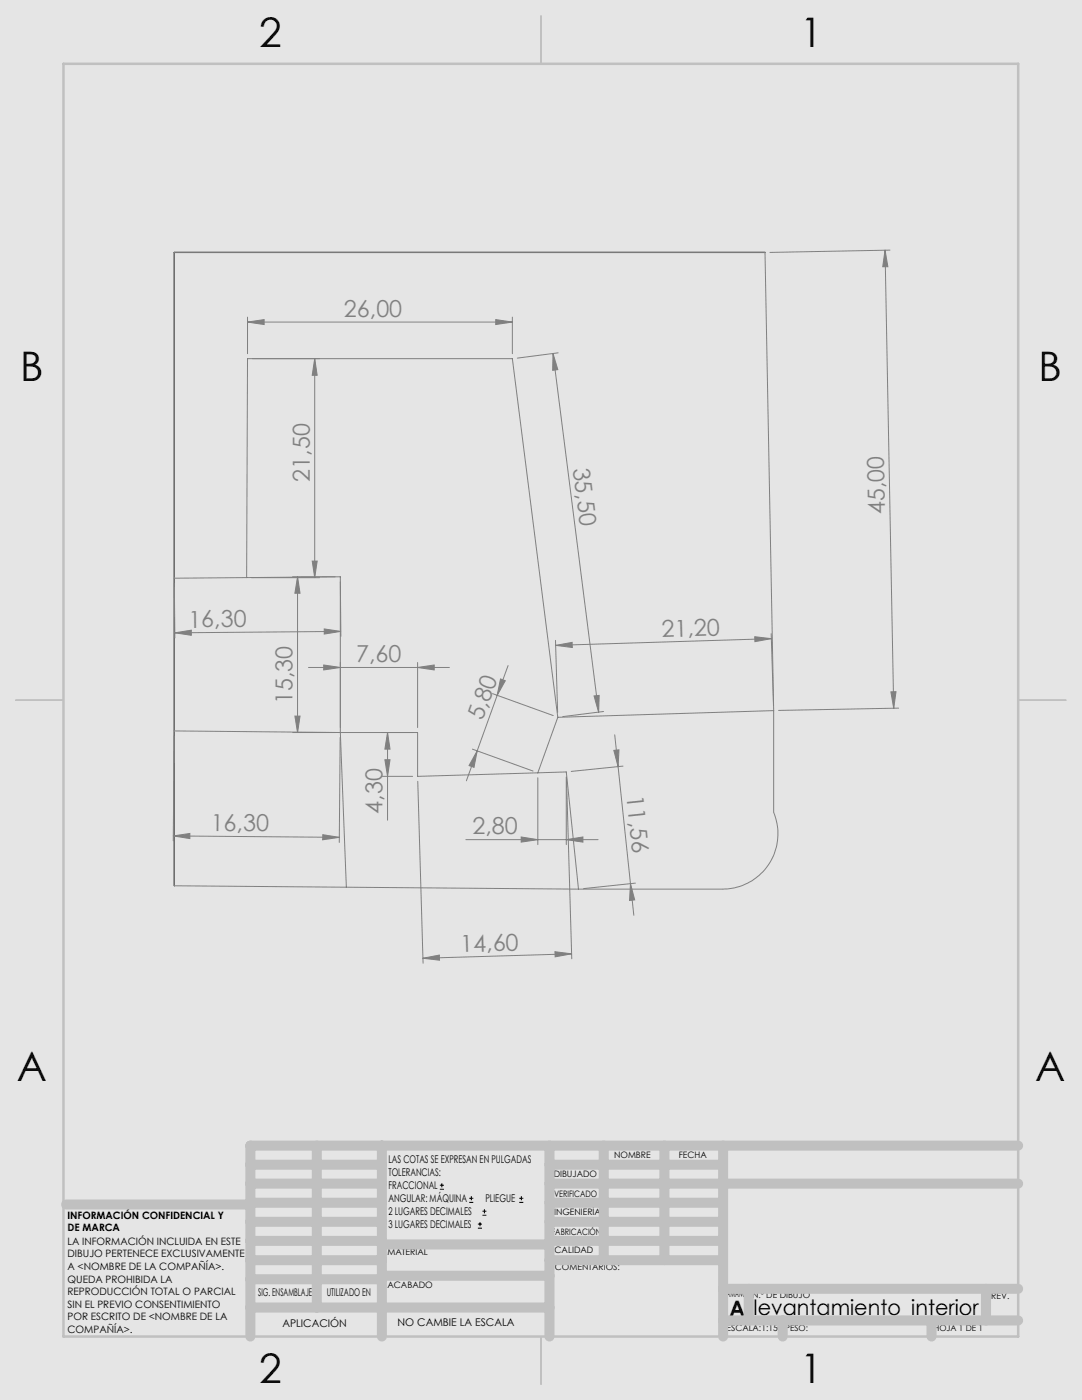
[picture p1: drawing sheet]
<svg xmlns="http://www.w3.org/2000/svg" width="216mm" height="279mm" viewBox="0 0 216 279" stroke-linecap="round" stroke-linejoin="round" font-family="sans-serif">
<path d="M0 0h215.9v279.4h-215.9z" fill="none" stroke="#e6e6db" stroke-width=".2"/>
<path d="M0 0h215.9v279.4h-215.9z" fill="#e6e6db"/>
<path d="M152.6 50.4h-117.8v126.4" fill="none" stroke="#000" stroke-width=".25"/>
<g fill="none" stroke="#000" stroke-width=".2">
<path d="M87.8 237.3h.8M87.8 236.5h.8M88.2 236.1v.9M93.6 240h.8M93.6 239.1h.8M94.1 238.7v.8M103.6 240h.8M103.6 239.1h.8M104 238.7v.8M95.4 245.1h.8M95.4 244.3h.8M95.8 243.9v.8"/>
<path d="M96.3 242.5h.7M96.3 241.7h.7M96.7 241.3v.8"/>
</g>
<g fill="none" stroke="#808080" stroke-width=".2">
<path d="M176.6 49.9l1.7 91.5M176.6 49.9l.6 3.3h-1.1zM177.6 49.9l-24 .5M49.4 64.3l3.3-.5v1zM49.4 63.3v7.3M49.4 64.3h52.8M62.8 71.6l.5 3.3h-1zM62.8 71.6v43.7M98.9 63.8l3.3 .5-3.3 .5zM102.2 63.3v7.3M110.3 70.6l9.2 71.5M110.3 70.6l1 3.2-1 .1z"/>
<path d="M111.4 70.4l-8.2 1.1M34.8 115.4l33.1-.3v31.1M34.8 116.4l.1 10.9M49.2 115.3l.2-43.7h52.8l9.1 71.6M50.2 115.3h13.6M58.4 115.1h8.5M59.4 115.1l.5 3.3h-1.1zM59.4 115.1v31.1M62.3 112h1l-.5 3.3zM67.9 116.1l.1 10.9M34.9 126.3l3.3-.5v1zM61.6 133.2h28.1"/>
<path d="M64.6 132.7l3.3 .5-3.3 .5zM64.7 125.5l3.3 .5-3.3 .5zM68 126l-33.1 .3M83.3 133.2l3.3-.5v1zM83.3 132.2v13M98.3 138.4l12.1 4.4M99.2 138.8l-6.1 17M99.9 135.5l.9 .4-1.6 2.9zM101.4 132.8l-2.2 6M110.8 127.8l.5 14.4M110.9 128.8l3.3-.6v1zM118.5 138.9l1.1-.1-.1 3.3z"/>
<path d="M150.6 127.1l3.3 .4-3.3 .6zM153.9 126.5l.4 14.3M153.9 127.5l-43 1.3M177.8 138.1l1-.1-.5 3.4zM34.7 146.9l-.1 20.9M34.8 145.9l33.1 .3M58.4 146.2h8.5M58.8 142.9h1.1l-.5 3.3zM67.9 147.2l-.2 20.9M67.9 146.2h15.4v8.7l29.7-.8 2.4 23.3M67.9 146.2l1.2 30.9M76.3 154.9h6"/>
<path d="M76.8 151.6h1l-.5 3.3zM77.3 146.2l.5 3.3h-1zM77.3 146.2v17.5M83.4 155.9l1 36.3M94.3 149.5l12.1 4.4M95.2 149.9l-.6 3.2-1-.3zM107.3 155.2v13.4M111.3 143.2l-4 11M113 155.1v13.5M113 155.1l1.1 36.2M120.4 142l-8.1 1M122.5 149.8l1-.2-.2 3.4z"/>
<path d="M122.7 146.6l3.8 36.1M124.3 152.9l-10.3 1.1M154.4 141.8v20.3a11 11 0 0 1-10.2 15.3h-28.8M154.4 141.8l-1.8-91.4h-117.8v126.4l80.6 .6M154.4 141.8l-43.1 1.4M179.3 141.3l-23.9 .5M34.6 166.8l3.3-.5v1.1zM34.6 166.8l33.1 .3M64.4 166.6l3.3 .5-3.3 .5zM93 167.6h26.3M104 167l3.3 .6-3.3 .5zM113 167.6l3.3-.6v1.1z"/>
<path d="M125.8 176.4l.8 3.2-1 .1zM126.8 176.2l-10.3 1.1M84.4 191.2l3.3-.6v1zM110.7 189.9l3.4 .5-3.3 .6zM114.1 190.4l-29.7 .8"/>
</g>
<path d="M108 3.2v9.5M3.1 139.7h9.6M203.2 139.7h9.5M108 266.7v9.6" fill="none" stroke="#c0c0c0" stroke-width=".25"/>
<path d="M12.7 12.7h190.5v254h-190.5z" fill="none" stroke="#c0c0c0" stroke-width=".5"/>
<g fill="none" stroke="#c0c0c0" stroke-width="2">
<path d="M50 232.4h26.2M50 236.2h26.2M63.2 228.6v32.3M76.2 228.6v38.1M109.6 228.6v38.1M109.6 232.4h34.7M109.6 236.2h93.6M120.5 228.6v22.9M132.6 228.6v22.9M144.3 228.6v38.1M203.2 228.6h-153.2v38.1M13.2 240.4h36.8"/>
<path d="M50 243.8h26.2M50 251.5h26.2M50 240h26.2M50 247.7h26.2M50 255.3h26.2M76.2 254.6h33.4M76.2 248.4h33.4M109.6 243.8h34.7M109.6 251.5h34.7M109.6 240h34.7M109.6 247.7h34.7M144.3 257.2h58.9"/>
<path d="M149.4 257.2v6.3M196.7 257.2v6.3M50 260.9h59.6M144.3 263.5h58.9M156.2 263.5v3.2M185.9 263.5v3.2"/>
</g>
<g fill="#808080">
<path d="M118.5 138.9l1.1-.1-.1 3.3zM110.3 70.6l1 3.2-1 .1z"/>
<path d="M98.9 63.8l3.3 .5-3.3 .5zM49.4 64.3l3.3-.5v1z"/>
<path d="M104 167l3.3 .6-3.3 .5zM113 167.6l3.3-.6v1.1z"/>
<path d="M64.7 125.5l3.3 .5-3.3 .5zM34.9 126.3l3.3-.5v1z"/>
<path d="M84.4 191.2l3.3-.6v1zM110.7 189.9l3.4 .5-3.3 .6z"/>
<path d="M150.6 127.1l3.3 .4-3.3 .6zM110.9 128.8l3.3-.6v1z"/>
<path d="M95.2 149.9l-.6 3.2-1-.3zM99.9 135.5l.9 .4-1.6 2.9z"/>
<path d="M58.8 142.9h1.1l-.5 3.3zM59.4 115.1l.5 3.3h-1.1z"/>
<path d="M62.8 71.6l.5 3.3h-1zM62.3 112h1l-.5 3.3zM77.3 146.2l.5 3.3h-1zM76.8 151.6h1l-.5 3.3z"/>
<path d="M176.6 49.9l.6 3.3h-1.1zM177.8 138.1l1-.1-.5 3.4z"/>
<path d="M122.5 149.8l1-.2-.2 3.4zM125.8 176.4l.8 3.2-1 .1z"/>
<path d="M34.6 166.8l3.3-.5v1.1zM64.4 166.6l3.3 .5-3.3 .5z"/>
<path d="M64.6 132.7l3.3 .5-3.3 .5zM83.3 133.2l3.3-.5v1z"/>
</g>
<g font-size="8.1">
<text x="51.7" y="9.3">2</text>
<text x="159.7" y="9.3">1</text>
<text x="4" y="76">B</text>
<text x="207.2" y="76">B</text>
<text x="3.3" y="215.7">A</text>
<text x="206.5" y="215.7">A</text>
<text x="51.7" y="276">2</text>
<text x="159.7" y="276">1</text>
</g>
<g font-size="4.7" fill="#808080">
<text x="68.6" y="63.2">26,00</text>
<text x="114.3" y="93.5" transform="rotate(83 114.3 93.5)">35,50</text>
<text x="61.8" y="96.1" transform="rotate(-90 61.8 96.1)">21,50</text>
<text x="176.6" y="102.6" transform="rotate(-91 176.6 102.6)">45,00</text>
<text x="37.6" y="125.2" transform="rotate(-1 37.6 125.2)">16,30</text>
<text x="132.1" y="127.1" transform="rotate(-2 132.1 127.1)">21,20</text>
<text x="71.1" y="132.2">7,60</text>
<text x="58.4" y="140.5" transform="rotate(-90 58.4 140.5)">15,30</text>
<text x="96.3" y="143.9" transform="rotate(-70 96.3 143.9)">5,80</text>
<text x="125" y="158.9" transform="rotate(84 125 158.9)">11,56</text>
<text x="42" y="165.9" transform="rotate(1 42 165.9)">16,30</text>
<text x="76.3" y="162.4" transform="rotate(-90 76.3 162.4)">4,30</text>
<text x="94.3" y="166.5">2,80</text>
<text x="91.9" y="190" transform="rotate(-2 91.9 190)">14,60</text>
</g>
<g font-size="4.2">
<text x="145.6" y="262.7">A</text>
<text x="150.4" y="262.4">levantamiento_interior</text>
</g>
<g font-size="2.1">
<text x="77.5" y="232.2">LAS COTAS SE EXPRESAN EN PULGADAS</text>
<text x="77.5" y="234.7">TOLERANCIAS:</text>
<text x="77.5" y="237.3">FRACCIONAL</text>
<text x="77.5" y="239.9">ANGULAR: MÁQUINA</text>
<text x="96.9" y="239.9">PLIEGUE</text>
<text x="77.5" y="242.5">2 LUGARES DECIMALES</text>
<text x="77.5" y="245.1">3 LUGARES DECIMALES</text>
<text x="51.5" y="258.7">SIG. ENSAMBLAJE</text>
<text x="65.2" y="258.6">UTILIZADO EN</text>
<text x="56.3" y="264.8">APLICACIÓN</text>
<text x="79.3" y="264.6">NO CAMBIE LA ESCALA</text>
</g>
<g font-size="2">
<text x="13.5" y="243.2">INFORMACIÓN CONFIDENCIAL Y</text>
<text x="13.5" y="245.8">DE MARCA</text>
<text x="13.5" y="248.4">LA INFORMACIÓN INCLUIDA EN ESTE</text>
<text x="13.5" y="250.9">DIBUJO PERTENECE EXCLUSIVAMENTE</text>
<text x="13.5" y="253.4">A &lt;NOMBRE DE LA COMPAÑÍA&gt;.</text>
<text x="13.5" y="256">QUEDA PROHIBIDA LA</text>
<text x="13.5" y="258.5">REPRODUCCIÓN TOTAL O PARCIAL</text>
<text x="13.5" y="261">SIN EL PREVIO CONSENTIMIENTO</text>
<text x="13.5" y="263.5">POR ESCRITO DE &lt;NOMBRE DE LA</text>
<text x="13.5" y="266">COMPAÑÍA&gt;.</text>
</g>
<g font-size="1.8">
<text x="122.5" y="231.1">NOMBRE</text>
<text x="135.4" y="231.1">FECHA</text>
<text x="110.5" y="234.8">DIBUJADO</text>
<text x="110.5" y="238.9">VERIFICADO</text>
<text x="110.6" y="242.5">INGENIERÍA</text>
<text x="77.3" y="250.5">MATERIAL</text>
<text x="110.1" y="246.4">FABRICACIÓN</text>
<text x="110.7" y="250">CALIDAD</text>
<text x="77.3" y="257">ACABADO</text>
<text x="110.7" y="253.5">COMENTARIOS:</text>
<text x="144.5" y="258.9">TAMAÑO</text>
<text x="150.1" y="259.1">N.º DE DIBUJO</text>
<text x="197.8" y="259.2">REV.</text>
<text x="145" y="265.7">ESCALA:1:150</text>
</g>
<g font-size="1.7">
<text x="156.7" y="265.7">PESO:</text>
<text x="186.3" y="265.7">HOJA 1 DE 1</text>
</g>
</svg>
